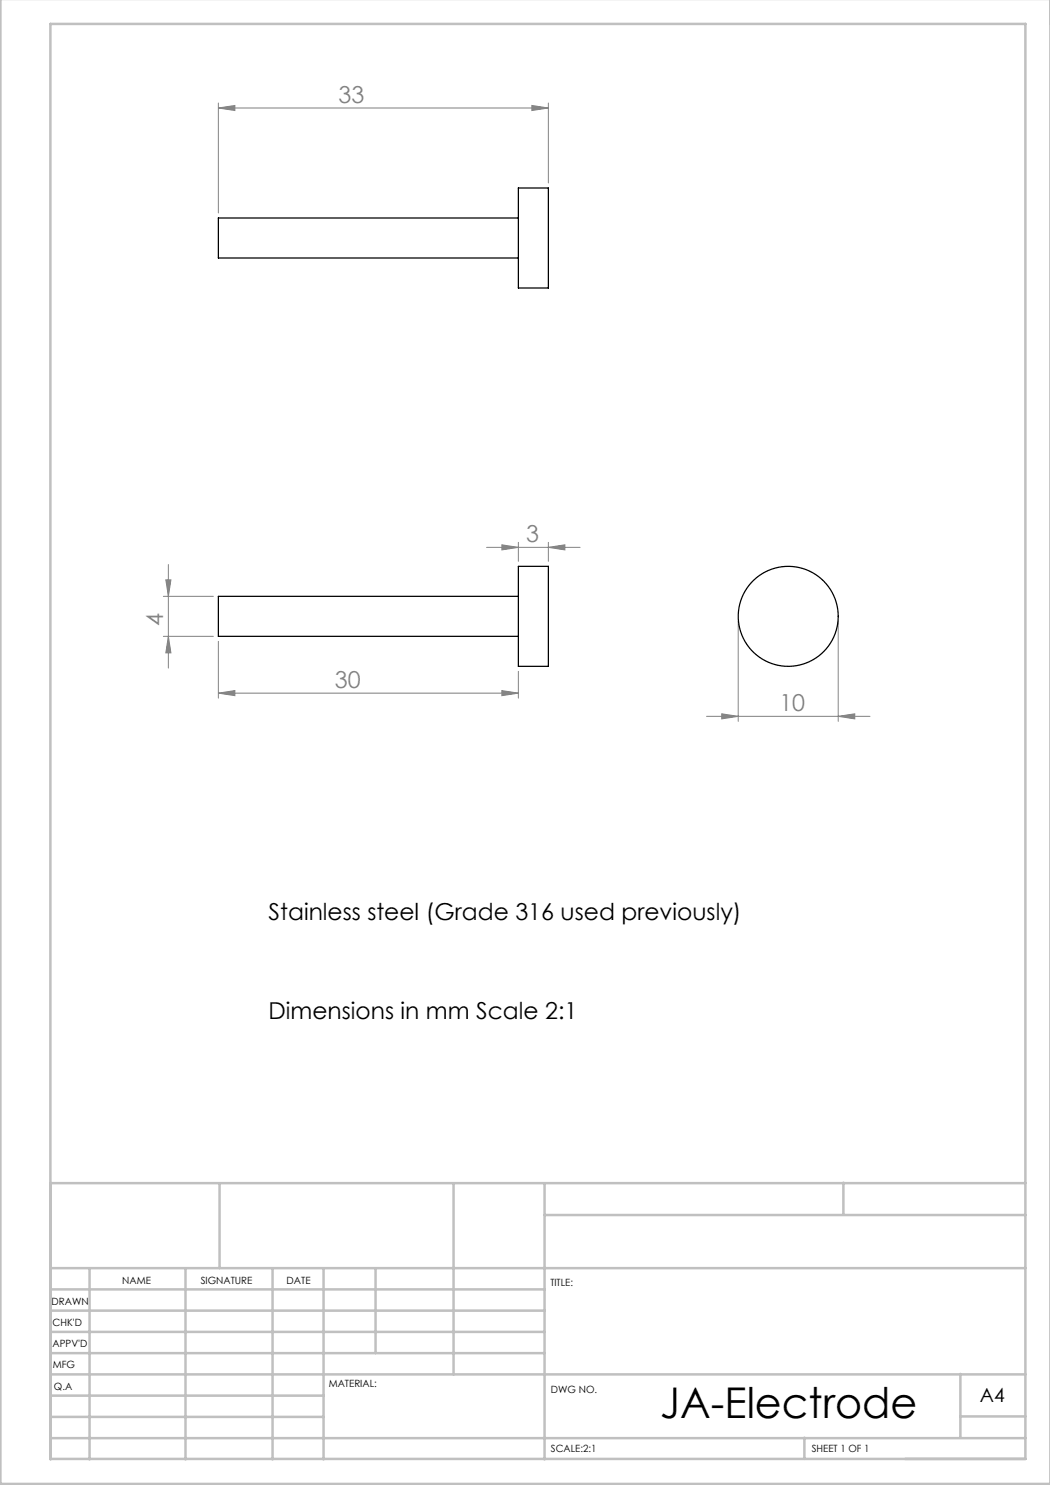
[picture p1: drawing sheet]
<svg xmlns="http://www.w3.org/2000/svg" width="210mm" height="297mm" viewBox="0 0 210 297" stroke-linecap="round" stroke-linejoin="round" font-family="sans-serif">
<g fill="none" stroke="#808080" stroke-width=".2">
<path d="M43.7 21.6l3.3-.5v1zM43.7 20.6v22M43.7 21.6h66M106.4 21.1l3.3 .5-3.3 .5zM109.7 20.6v16M32.7 119.3h10M33.2 116h1l-.5 3.3zM33.7 112.9v20.7M97.3 109.5h18.7M100.4 109l3.3 .5-3.3 .5zM103.7 108.5v3.8M109.7 109.5l3.3-.5v1z"/>
<path d="M109.7 108.5v3.8M32.7 127.3h10M33.7 127.3l.5 3.3h-1zM43.7 138.6l3.3-.5v1zM43.7 128.3v11.3M43.7 138.6h60M100.4 138.1l3.3 .5-3.3 .5zM103.7 134.3v5.3M147.6 124.3v20M167.6 124.3v20M141.3 143.3h32.7M144.3 142.8l3.3 .5-3.3 .5z"/>
<path d="M167.6 143.3l3.3-.5v1z"/>
</g>
<g fill="none" stroke="#c0c0c0" stroke-width=".5">
<path d="M.1 -.1v296.9h210M10.1 236.6h195M43.9 236.6v17M90.7 236.6v38.3M108.9 236.6v55.3M168.7 236.5v6.4M10.1 253.6h195M10.1 257.9h98.8M17.9 253.6v38.3M37.1 253.6v38.3M54.5 253.6v38.3M64.7 253.6v38.3"/>
<path d="M75.1 253.6v17M108.9 243h96.2M10.1 270.6h98.8M10.1 266.4h98.8M10.1 262.1h98.8M10.1 279.1h54.6M10.1 274.9h195M192.1 274.8v12.7M10.1 291.8h195v-287h-195v287.1M10.1 287.6h195M10.1 283.4h54.6M160.9 287.5v4.3"/>
<path d="M192.1 283.3h13"/>
</g>
<g fill="#808080">
<path d="M109.7 109.5l3.3-.5v1zM100.4 109l3.3 .5-3.3 .5zM106.4 21.1l3.3 .5-3.3 .5zM43.7 21.6l3.3-.5v1z"/>
<path d="M43.7 138.6l3.3-.5v1zM100.4 138.1l3.3 .5-3.3 .5zM144.3 142.8l3.3 .5-3.3 .5zM167.6 143.3l3.3-.5v1z"/>
<path d="M33.2 116h1l-.5 3.3zM33.7 127.3l.5 3.3h-1z"/>
</g>
<g fill="none" stroke="#000" stroke-width=".25">
<path d="M103.7 37.6h6v20h-6zM103.7 43.6h-60v8h60M103.7 113.3h6v20h-6zM103.7 119.3h-60v8h60"/>
<circle cx="157.6" cy="123.3" r="10"/>
</g>
<text font-size="8.5" x="132" y="283.5">JA-Electrode</text>
<g font-size="4.7" fill="#808080">
<text x="67.7" y="20.6">33</text>
<text x="105.3" y="108.5">3</text>
<text x="32.7" y="125.2" transform="rotate(-90 32.7 125.2)">4</text>
<text x="67" y="137.6">30</text>
<text x="155.9" y="142.3">10</text>
</g>
<g font-size="4.7">
<text x="53.7" y="184">Stainless steel (Grade 316 used previously)</text>
<text x="53.7" y="203.8">Dimensions in mm Scale 2:1</text>
</g>
<text font-size="3.9" x="196" y="280.4">A4</text>
<g font-size="2">
<text x="24.4" y="256.9">NAME</text>
<text x="40.1" y="256.8">SIGNATURE</text>
<text x="57.3" y="256.8">DATE</text>
<text x="110.1" y="257.1">TITLE:</text>
<text x="10.3" y="260.9">DRAWN</text>
<text x="10.5" y="269.3">APPV'D</text>
<text x="10.5" y="265.2">CHK'D</text>
<text x="10.6" y="273.6">MFG</text>
<text x="10.8" y="278">Q.A</text>
<text x="65.8" y="277.4">MATERIAL:</text>
<text x="110.2" y="278.5">DWG NO.</text>
<text x="110.2" y="290.5">SCALE:2:1</text>
<text x="162.4" y="290.4">SHEET 1 OF 1</text>
</g>
</svg>
